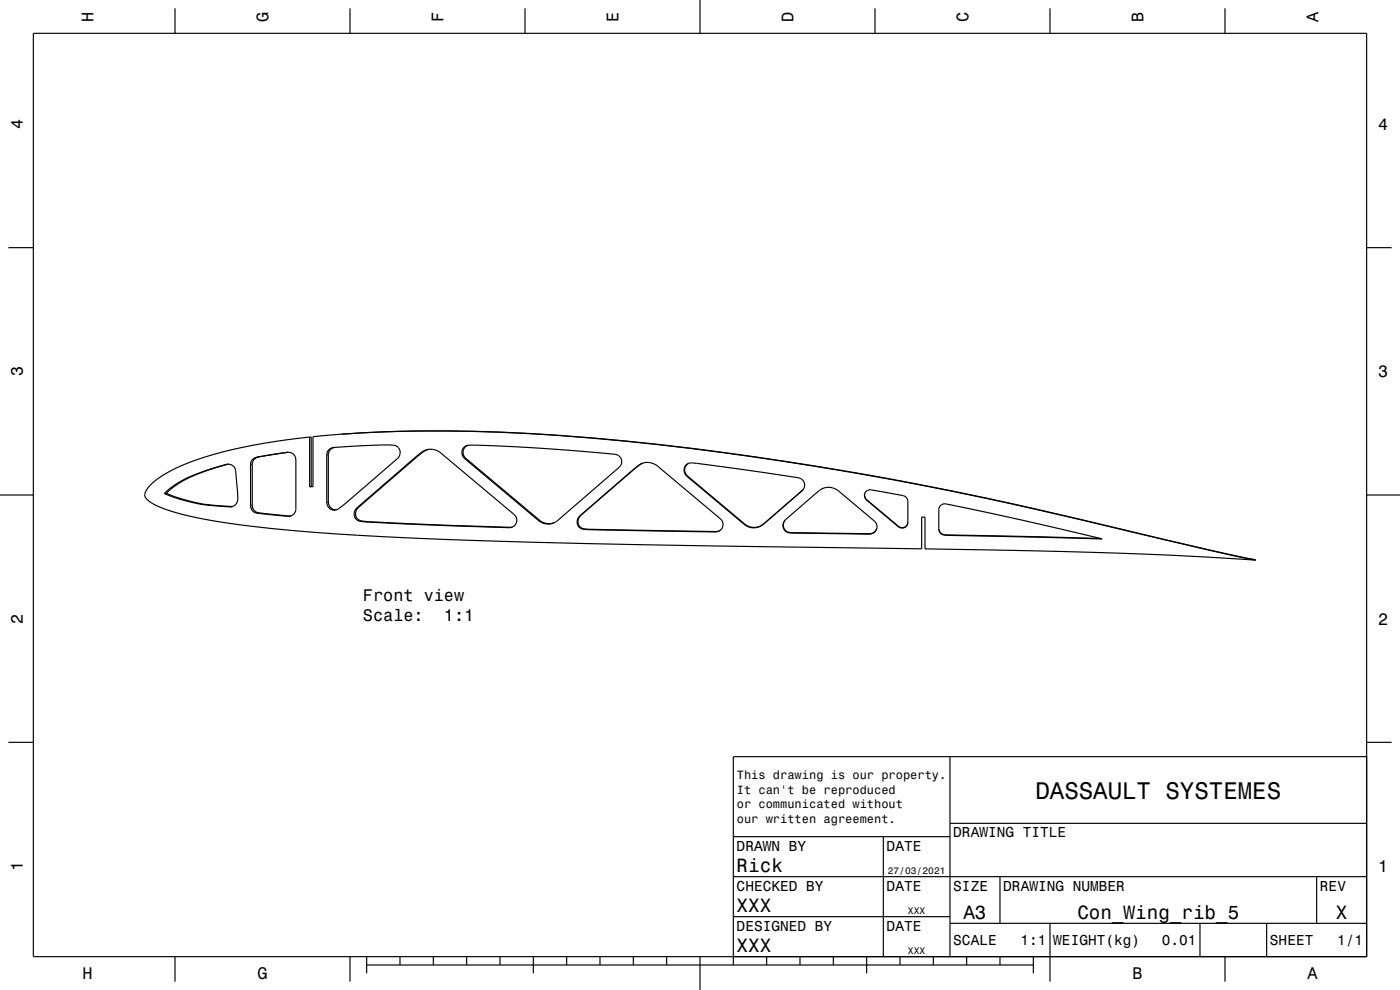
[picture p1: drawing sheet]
<svg xmlns="http://www.w3.org/2000/svg" width="420mm" height="297mm" viewBox="0 0 420 297" stroke-linecap="round" stroke-linejoin="round" font-family="sans-serif">
<g fill="none" stroke="#000" stroke-width=".35">
<path d="M10 10h400v277h-400zM52.5 2.5v7.5M105 2.5v7.5M157.5 2.5v7.5M210 0v10M262.5 2.5v7.5M315 2.5v7.5M367.5 2.5v7.5M2.5 74.3h7.5M410 74.3h7.5M68.5 139.2l-6.1 1.9-5.8 2.2M75.7 137.9a9 9 0 0 1 4.3-1.3l3.9-.6a4.8 4.8 0 0 1 4.1 .2l.6 .8 .1 .8 .1 14.9a2.46 2.46 0 0 1-3.5 2.1l-5.7-.6a7.7 7.7 0 0 1-3.7-.9l-.6-.8-.1-.8v-12.5z"/>
<path d="M86.4 135.7l-6.7 1a4.6 4.6 0 0 0-3.8 1.8l-.2 .8v12.3a2.6 2.6 0 0 0 3.2 2.4l8.3 .8M92.9 131.1a139.2 139.2 0 0 0-37.4 8.1 26.5 26.5 0 0 0-11.3 7.4l-.8 1.8M92.9 131.1v14.9M92.9 131.1h.5v14.8M98.6 135a7.5 7.5 0 0 1 4.6-1l11-.5 3.9 .1a2.24 2.24 0 0 1 1.9 1.6 2.24 2.24 0 0 1-.8 2.4l-15.4 13.3-2.6 1.9a2.23 2.23 0 0 1-3.2-2.1v-14.2l.2-.9zM100.1 134.3l-1 .6-.6 1.4v14.3a2.29 2.29 0 0 0 2.4 2.3M100.3 134.2l-.2 .1M102.5 130.3l-8.6 .7v15h-1M102.5 130.3a490.2 490.2 0 0 1 85.4 2.1 1049.1 1049.1 0 0 1 142.1 24.9l33.1 7.9 13.3 2.8M102.5 130.3a487.5 487.5 0 0 1 85.5 2 1045.9 1045.9 0 0 1 141.8 24.9l46.9 10.8h-.3M128.7 134.8a9.9 9.9 0 0 0-4 2.5l-17.2 15a2.44 2.44 0 0 0-.5 2.9 2.44 2.44 0 0 0 2.7 1.2l22.1 1.1 21.9 .6M139.1 134.3a5.8 5.8 0 0 1 4.2-.7l18.9 .9 20 1.6a4.7 4.7 0 0 1 4.1 1.4l.2 1.2-.6 1.3-18.5 16.1a4.5 4.5 0 0 1-6.1-.1l-21.9-18.4a2.32 2.32 0 0 1-.3-3.3z"/>
<path d="M140.5 133.6a2.22 2.22 0 0 0-1.6 1.7 2.22 2.22 0 0 0 .9 2.2l21.8 18.4a4.5 4.5 0 0 0 4.6 .9M192.9 138.9l-2.7 1.9-16 13.8a2.43 2.43 0 0 0-.5 3 2.43 2.43 0 0 0 2.9 1.2l35.8 .6a7.3 7.3 0 0 0 3.8-.4M206.6 139a2.25 2.25 0 0 0-.3 3.8l17.1 14.4a4.4 4.4 0 0 0 5.8-.1M0 148.5h10M43.4 148.4a4.3 4.3 0 0 0 3.1 3 76.6 76.6 0 0 0 21.9 5.5 626.2 626.2 0 0 0 64.2 4.9l61.3 1.6 82.6 1.2v-9.5h1v9.6a1737.9 1737.9 0 0 1 98.9 3.3M43.4 148.4h.1M49.3 148.1a46 46 0 0 0 14.9 3.6l4.8 .4M49.9 148a42.3 42.3 0 0 0 14.6 3.6l5.3 .4M49.9 148l-.6 .1M56.1 143.4a50.9 50.9 0 0 1 12.7-4.1 2.18 2.18 0 0 1 1.9 1.9l.6 6.9a2.94 2.94 0 0 1-1.8 3.9l-.5 .1M56.1 143.4l-3.7 2.1-3.1 2.6M56.6 143.3l-3.6 2.2-3.1 2.5"/>
<path d="M56.6 143.3l-.5 .1M93.4 145.9h.5M93.4 145.9l-.5 .1M107.1 152.4l17.8-15.5a5.3 5.3 0 0 1 5.9-1.8l1.5 .8 22 18.5a2.23 2.23 0 0 1 .6 2.5 2.23 2.23 0 0 1-2.2 1.4l-42.6-1.7a3.8 3.8 0 0 1-3.7-1.4l-.1-.3a2.42 2.42 0 0 1 .8-2.5zM174 154.7l16.2-14a5 5 0 0 1 6.9-1l19 15.9a2.31 2.31 0 0 1 .5 2.9 2.31 2.31 0 0 1-2.7 1.1l-36.5-.7a4.8 4.8 0 0 1-3.9-1l-.2-.5a2.44 2.44 0 0 1 .7-2.7zM235.6 156a2.39 2.39 0 0 0-.2 2.9 2.39 2.39 0 0 0 2.7 .9l20.4 .3a5 5 0 0 0 4.1-.8l.4-.8M235.6 156l8.9-7.8a4.9 4.9 0 0 1 7.1-.9l10.7 9a2.33 2.33 0 0 1 .4 2.9 2.33 2.33 0 0 1-2.7 1l-20.8-.3a4.9 4.9 0 0 1-3.8-.8l-.5-1.4 .2-1zM240.9 146.9l-11.8 10.3a4.5 4.5 0 0 1-5.8 .1l-17.2-14.4a2.33 2.33 0 0 1-.6-3 2.33 2.33 0 0 1 3-1l30.9 4.4a2.23 2.23 0 0 1 1.9 1.6 2.23 2.23 0 0 1-.7 2.3M259.4 148l.1 1.1 .5 .8 9.4 7.9a1.72 1.72 0 0 0 1.9 .4 1.72 1.72 0 0 0 1.1-1.5M259.7 147.5a4.4 4.4 0 0 1 4-.1l4.9 .9a4.2 4.2 0 0 1 3.6 1.4l.2 6.9a1.74 1.74 0 0 1-1 1.7 1.74 1.74 0 0 1-2-.4l-9.4-7.9a1.8 1.8 0 0 1-.3-2.5zM281.6 158.7a2.52 2.52 0 0 0 2.9 1.8l45.6 1M282.1 151.7a1.9 1.9 0 0 1 1.7-.5l22.8 4.8 24 5.7-46.4-1.1a2.22 2.22 0 0 1-2.6-2v-5.7z"/>
<path d="M410 148.5h10M2.5 222.7h7.5M285 227v60M410 222.7h7.5M410 227h-190v62.5M220 251h65M265 251v36M285 247h125M220 275h65M220 263h190M285 277h125M300 263v14"/>
<path d="M315 277v17.5M360 277v10M380 277v10M395 263v14M52.5 287v7.5M105 287v7.5M110 289.5h200M110 287v5M120 287v2.5M130 287v2.5M140 287v2.5M150 287v2.5"/>
<path d="M160 287v5M170 287v2.5M180 287v2.5M190 287v2.5M200 287v2.5M210 287v10M230 287v2.5M240 287v2.5M250 287v2.5M260 287v5M270 287v2.5M280 287v2.5"/>
<path d="M290 287v2.5M300 287v2.5M310 287v5M367.5 287v7.5"/>
</g>
<g fill="none" stroke="#000" stroke-width=".3">
<path d="M68.4 139.3h-.6M75.7 139.3l-.5 .1M76.8 137.4h-.5M77.6 137.1l-.5 .1M86.3 135.7h.1M86.4 135.7h-.5M98.5 136.4l-.5 .1M100.1 134.3h-.4M124.7 137.3l-.3 .1M126.9 135.6l-.4 .1M139.1 134.8h-.4M139.8 137.5l-.4 .1"/>
<path d="M191.8 139.5l-.2 .1M59.6 151l-.6 .1M63 151.5l-.5 .1M69.5 152l-.5 .1M75.7 151.6l-.5 .1M75.8 152.4l-.5 .1M77.6 153.9l-.5 .1M77.9 153.9l-.5 .1M86.8 154.8l-.5 .1M87.1 154.8l-.3 .1M98.5 150.6l-.5 .1M100.1 152.9l-.4 .1"/>
<path d="M106.9 155.1l-.5 .1M107.5 152.3l-.4 .1M108.5 156.3l-.4 .1M110.5 156.5l-.4 .1M153 158.2l-.3 .1M153.6 158.1l-.1 .1M161.6 155.9l-.3 .1M161.9 156.1l-.3 .1M173.5 157.3l-.2 .1M174.2 154.6l-.2 .1M175.3 158.7l-.2 .1M177.2 158.8l-.3 .1"/>
<path d="M189.8 141.1l-.2 .1M205.4 140.6h-.2M206.3 142.8l-.2 .1M214.7 159.5l-.1 .1M215.6 159.3l-.1 .1M223.2 157l-.1 .1M223.4 157.2l-.1 .1M228.7 157.5l-.1 .1M229.2 157.1l-.1 .1M235 157.8l-.1 .1M237 159.8l-.1 .1M238.1 159.8l-.1 .1"/>
<path d="M240.7 147.1l-.1 .1M259.4 148.6l-.1 .1M260.1 150v.1M261.8 159.9v.1M269.4 157.8v.1M270.5 158.3v.1M272.1 157.5v.2M260.8 160.1l-.1 .1M283 160.3v.2M283.2 160.4v.1M284.5 160.5v.1"/>
</g>
<text font-size="7.2" x="310.6" y="239.6">DASSAULT SYSTEMES</text>
<g font-size="5.8">
<text x="221" y="261.6">Rick</text>
<text x="221" y="273.6">XXX</text>
<text x="289" y="275.6">A3</text>
<text x="323.2" y="275.6">Con_Wing_rib_5</text>
<text x="400.8" y="275.6">X</text>
<text x="221" y="285.6">XXX</text>
</g>
<g font-size="5">
<text x="28.1" y="6.5" transform="rotate(-90 28.1 6.5)">H</text>
<text x="80.6" y="6.5" transform="rotate(-90 80.6 6.5)">G</text>
<text x="133.1" y="6.5" transform="rotate(-90 133.1 6.5)">F</text>
<text x="185.6" y="6.5" transform="rotate(-90 185.6 6.5)">E</text>
<text x="238.1" y="6.5" transform="rotate(-90 238.1 6.5)">D</text>
<text x="290.6" y="6.5" transform="rotate(-90 290.6 6.5)">C</text>
<text x="343.1" y="6.5" transform="rotate(-90 343.1 6.5)">B</text>
<text x="395.6" y="6.5" transform="rotate(-90 395.6 6.5)">A</text>
<text x="6.8" y="38.7" transform="rotate(-90 6.8 38.7)">4</text>
<text x="413.5" y="39">4</text>
<text x="6.8" y="112.9" transform="rotate(-90 6.8 112.9)">3</text>
<text x="413.5" y="113.2">3</text>
<text x="108.9" y="180.2">Front view</text>
<text x="6.8" y="187.1" transform="rotate(-90 6.8 187.1)">2</text>
<text x="108.9" y="186.2">Scale:</text>
<text x="133.2" y="186.2">1:1</text>
<text x="413.5" y="187.4">2</text>
<text x="6.8" y="261.3" transform="rotate(-90 6.8 261.3)">1</text>
<text x="413.5" y="261.6">1</text>
<text x="24.7" y="293.8">H</text>
<text x="77.2" y="293.8">G</text>
<text x="339.7" y="293.8">B</text>
<text x="392.2" y="293.8">A</text>
</g>
<g font-size="4.3">
<text x="286" y="251.2">DRAWING TITLE</text>
<text x="221" y="255.2">DRAWN BY</text>
<text x="266" y="255.2">DATE</text>
<text x="221" y="267.2">CHECKED BY</text>
<text x="266" y="267.2">DATE</text>
<text x="286" y="267.2">SIZE</text>
<text x="301" y="267.2">DRAWING NUMBER</text>
<text x="396" y="267.2">REV</text>
<text x="221" y="279.2">DESIGNED BY</text>
<text x="266" y="279.2">DATE</text>
<text x="286" y="283.6">SCALE</text>
<text x="306.2" y="283.6">1:1</text>
<text x="316" y="283.6">WEIGHT(kg)</text>
<text x="348.6" y="283.6">0.01</text>
<text x="381" y="283.6">SHEET</text>
<text x="401.2" y="283.6">1/1</text>
</g>
<g font-size="3.6">
<text x="221.1" y="233.8">This drawing is our property.</text>
<text x="221.1" y="238.1">It can't be reproduced</text>
<text x="221.1" y="242.5">or communicated without</text>
<text x="221.1" y="246.8">our written agreement.</text>
</g>
<g font-size="2.9">
<text x="266.3" y="262.3">27/03/2021</text>
<text x="272.4" y="274.3">XXX</text>
<text x="272.4" y="286.3">XXX</text>
</g>
</svg>
